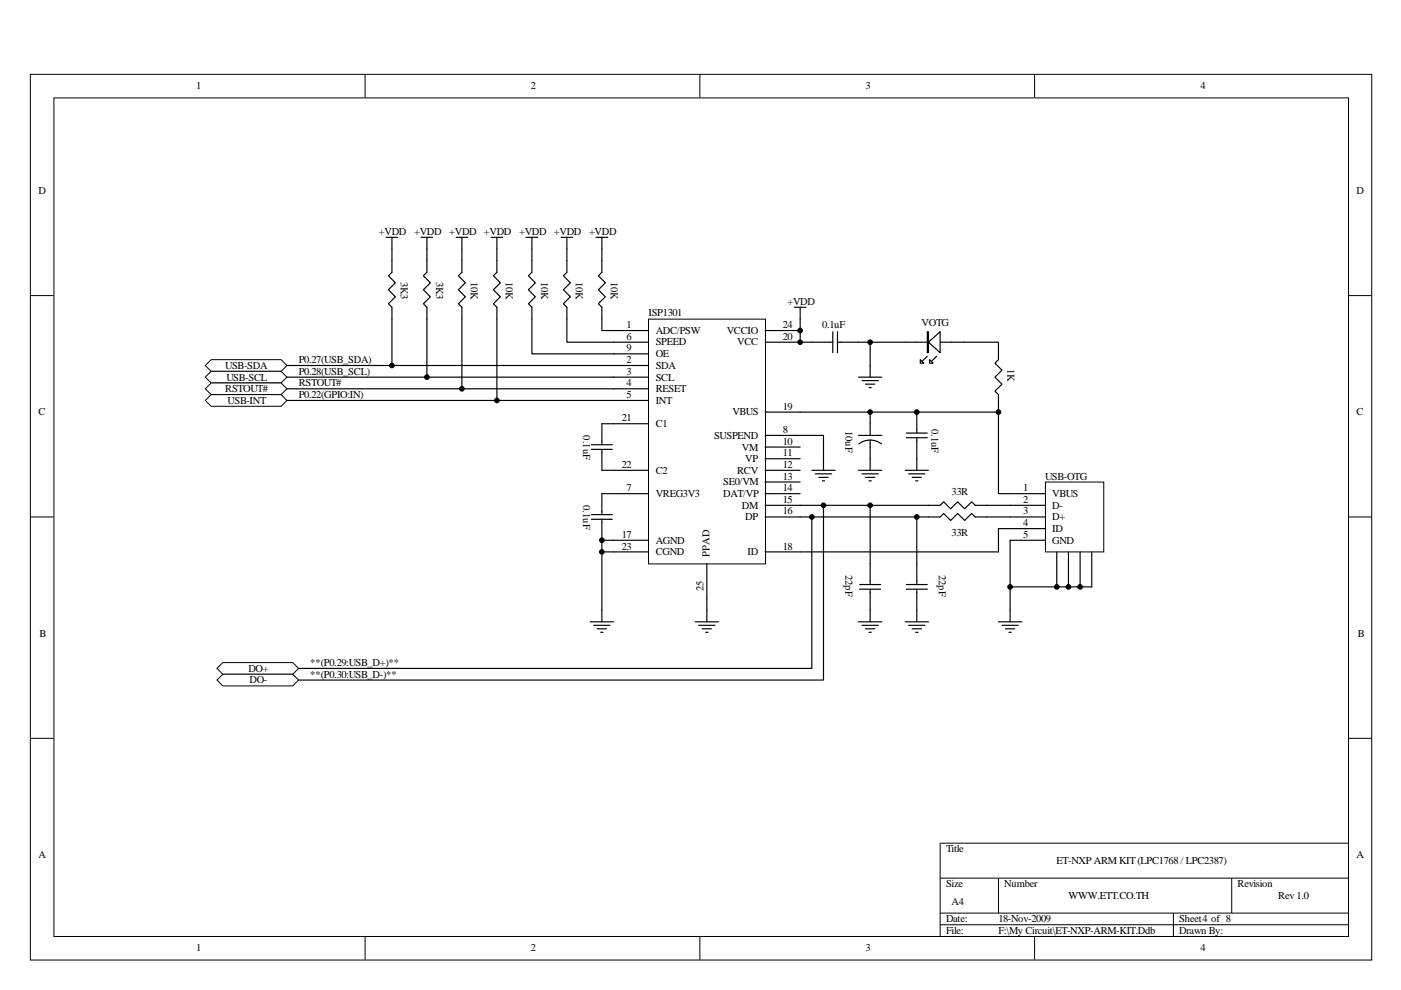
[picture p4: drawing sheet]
<svg xmlns="http://www.w3.org/2000/svg" width="297mm" height="210mm" viewBox="0 0 297 210" stroke-linecap="round" stroke-linejoin="round" font-family="sans-serif">
<g fill="none" stroke="#000" stroke-width=".21">
<path d="M6.4 15.8h284.4v187.8h-284.4zM77.4 15.7v5M148.4 15.7v5M219.4 15.7v5M11.4 20.8h274.5v177.8h-274.5zM6.4 62.7h5M285.9 62.7h4.9M6.4 109.6h5M285.9 109.6h4.9M6.4 156.5h5M285.9 156.5h4.9M285.9 178.8h-86.6v19.7"/>
<path d="M77.4 198.5v5M148.4 198.5v5M199.3 186.2h86.6M199.3 193.6h86.6M199.3 196.1h86.6M211.7 186.2v7.4M219.4 198.5v5M248.8 193.6v4.9M261.1 186.2v7.4"/>
</g>
<path d="M168.4 65.1h2.5M169.7 65.1v7.5M125.4 95.3h4.4M125.4 94.3h4.4M127.6 89.8v4.5M127.6 95.3v4.4" fill="none" stroke="#000" stroke-width=".25"/>
<g fill="#fff" stroke="#000" stroke-width=".21">
<path d="M43.5 77.5l1.3-1.2h14.8l1.2 1.2-1.2 1.2h-14.8z" fill-rule="evenodd"/>
<path d="M43.5 80l1.3-1.3h14.8l1.2 1.3-1.2 1.2h-14.8z" fill-rule="evenodd"/>
<path d="M43.5 82.4l1.3-1.2h14.8l1.2 1.2-1.2 1.3h-14.8z" fill-rule="evenodd"/>
<path d="M43.5 84.9l1.3-1.2h14.8l1.2 1.2-1.2 1.2h-14.8z" fill-rule="evenodd"/>
</g>
<g fill="none" stroke="#000" stroke-width=".25">
<path d="M83.1 55.3v2.4l-.8 .8 1.5 1.5-1.5 1.4 1.5 1.5-1.5 1.5 .8 .7v2.5M90.5 55.3v2.4l-.7 .8 1.5 1.5-1.5 1.4 1.5 1.5-1.5 1.5 .7 .7v2.5M97.9 55.3v2.4l-.7 .8 1.5 1.5-1.5 1.4 1.5 1.5-1.5 1.5 .7 .7v2.5M105.4 55.3v2.4l-.8 .8 1.5 1.5-1.5 1.4 1.5 1.5-1.5 1.5 .8 .7v2.5M112.8 55.3v2.4l-.8 .8 1.5 1.5-1.5 1.4 1.5 1.5-1.5 1.5 .8 .7v2.5M120.2 55.3v2.4l-.8 .8 1.5 1.5-1.5 1.4 1.5 1.5-1.5 1.5 .8 .7v2.5M127.6 55.3v2.4l-.7 .8 1.4 1.5-1.4 1.4 1.4 1.5-1.4 1.5 .7 .7v2.5M191.9 72.6h12.4M196.6 75.5l-1 1M198.6 75.5l-1 1M211.7 73.8v2.5l-.8 .7 1.5 1.5-1.5 1.5 1.5 1.4-1.5 1.5 .8 .8v2.4M182 92.3h5"/>
<path d="M184.5 93.3l1 .1 1.4 .7M184.5 93.3l-1 .1-1.4 .7M184.5 89.8v2.5M184.5 93.3v4M192.2 92.8h4.4M192.2 91.8h4.4M194.4 87.4v4.4M194.4 92.8v4.5M125.4 110.1h4.4M125.4 109.1h4.4M127.6 104.7v4.4M127.6 110.1v4.4"/>
<path d="M169.7 107.1h29.6l.8-.7 1.4 1.5 1.5-1.5 1.5 1.5 1.5-1.5 .7 .7h2.5M169.7 109.6h29.6l.8-.7 1.4 1.5 1.5-1.5 1.5 1.5 1.5-1.5 .7 .7h2.5M184.5 107.1v16.8M194.4 119.5v4.4M211.7 112.1h2.5M214.2 114.5v17.3M125.1 131.8h5M125.9 132.6h3.4M126.6 133.3h2M127.4 134.1h.5M127.6 129.4v2.4M182 131.8h5"/>
<path d="M182.3 124.9h4.4M182.3 123.9h4.4M182.8 132.6h3.4M183.5 133.3h2M184.2 134.1h.5M184.5 124.9v6.9M191.9 131.8h4.9M192.2 124.9h4.4M192.2 123.9h4.4M192.6 132.6h3.5M193.4 133.3h2M194.1 134.1h.5"/>
<path d="M194.4 124.9v6.9M211.7 131.8h4.9M212.4 132.6h3.5M213.2 133.3h2M213.9 134.1h.5"/>
</g>
<g fill="#fff" stroke="#000" stroke-width=".25">
<path d="M196.8 72.6l2.5-2.3v4.5z"/>
<path d="M195.1 76.3l.8 .7h-.8z"/>
<path d="M197.1 76.3l.7 .7h-.7z"/>
<path d="M196.6 70.3h.2v4.5h-.2z" fill-rule="evenodd"/>
</g>
<g fill="none" stroke="#000" stroke-width=".25">
<path d="M81.9 50.3h2.4M83.1 50.3v5M89.3 50.3h2.4M90.5 50.3v5M96.7 50.3h2.5M97.9 50.3v5M104.1 50.3h2.5M105.4 50.3v5M111.5 50.3h2.5M112.8 50.3v5M119 50.3h2.4M120.2 50.3v5"/>
<path d="M126.4 50.3h2.4M127.6 50.3v5M60.8 80h69.3M60.8 77.5h69.3M83.1 67.6v9.9M90.5 67.6v12.4M97.9 67.6v14.8M105.4 67.6v17.3M112.8 67.6v7.4h17.3M120.2 67.6v5h9.9M127.6 67.6v2.5h2.5M169.7 72.6h6.9"/>
<path d="M176.6 70.3v4.5M177.6 72.6h6.9v7.4M177.6 70.3v4.5M182 80h5M184.5 72.6h7.4M204.3 72.6h7.4v1.2M60.8 82.4h69.3M60.8 84.9h69.3M127.6 99.7h2.5M127.6 89.8h2.5M169.7 87.4h42v17.3h2.5M182 99.7h5"/>
<path d="M182.8 80.7h3.4M183.5 81.4h2M184.2 82.2h.5M184.5 87.4v2.4M184.5 97.3v2.4M191.9 99.7h4.9M194.4 97.3v2.4M211.7 86.1v1.3M127.6 117h2.5M130.1 114.5h-2.5v14.9M182.8 100.5h3.4M183.5 101.2h2"/>
<path d="M184.2 102h.5M192.6 100.5h3.5M193.4 101.2h2M194.1 102h.5M194.4 109.6v9.9M209.2 109.6h5M209.2 107.1h5M211.7 112.1v4.9h-42"/>
</g>
<path d="M137.6 67.7h24.7v51.9h-24.7z" fill="#fff"/>
<path d="M137.5 67.7h24.8v51.9h-24.8z" fill="none" stroke="#000" stroke-width=".21"/>
<g fill="none" stroke="#000" stroke-width=".25">
<path d="M130.1 70.1h7.4M130.1 72.6h7.4M130.1 77.5h7.4M130.1 80h7.4M130.1 75h7.4M162.2 70.1h7.5M162.2 72.6h7.5M130.1 99.7h7.4M130.1 89.8h7.4M130.1 82.4h7.4M130.1 84.9h7.4M162.2 92.3h12.4v7.4"/>
<path d="M162.2 99.7h7.5M162.2 87.4h7.5M162.2 94.8h7.5M162.2 97.3h7.5M172.1 99.7h5M127.6 104.7h9.9M130.1 117h7.4M130.1 114.5h7.4M149.9 119.5v12.3M162.2 117h7.5M162.2 109.6h7.5M162.2 107.1h7.5"/>
<path d="M162.2 104.7h7.5M162.2 102.2h7.5M172.9 100.5h3.4M173.6 101.2h2M174.3 102h.5M147.4 131.8h4.9M148.1 132.6h3.5M148.9 133.3h2M149.6 134.1h.5"/>
</g>
<path d="M221.7 102.3h12.3v14.7h-12.3z" fill="#fff"/>
<path d="M221.7 102.2h12.3v14.8h-12.3z" fill="none" stroke="#000" stroke-width=".21"/>
<path d="M214.2 104.7h7.4M214.2 107.1h7.4M214.2 109.6h7.4M214.2 112.1h7.4M214.2 114.5h7.4M224.1 117v7.4M226.5 117v7.4M229 117v7.4M231.5 117v7.4h-17.3" fill="none" stroke="#000" stroke-width=".25"/>
<g fill="#fff" stroke="#000" stroke-width=".21">
<path d="M47.2 140.5h14.9l1.2 1.2-1.2 1.3h-14.9l-1.2-1.3z" fill-rule="evenodd"/>
<path d="M46 144.2l1.2-1.2h14.9l1.2 1.2-1.2 1.2h-14.9z" fill-rule="evenodd"/>
</g>
<path d="M172.1 109.6v32.1h-108.8M174.6 107.1v37.1h-111.3" fill="none" stroke="#000" stroke-width=".25"/>
<g fill="#000" stroke="#000" stroke-width=".21">
<circle cx="83.1" cy="77.5" r=".49"/>
<circle cx="90.5" cy="80" r=".49"/>
<circle cx="169.6" cy="72.6" r=".49"/>
<circle cx="169.6" cy="70.1" r=".49"/>
<circle cx="184.5" cy="72.6" r=".49"/>
<circle cx="97.9" cy="82.4" r=".49"/>
<circle cx="105.3" cy="84.9" r=".49"/>
<circle cx="184.5" cy="87.4" r=".49"/>
<circle cx="194.4" cy="87.4" r=".49"/>
<circle cx="211.7" cy="87.4" r=".49"/>
<circle cx="127.6" cy="114.5" r=".49"/>
<circle cx="127.6" cy="117" r=".49"/>
<circle cx="172.1" cy="109.6" r=".49"/>
<circle cx="174.6" cy="107.1" r=".49"/>
<circle cx="184.5" cy="107.1" r=".49"/>
<circle cx="194.4" cy="109.6" r=".49"/>
<circle cx="214.2" cy="124.4" r=".49"/>
<circle cx="224.1" cy="124.4" r=".49"/>
<circle cx="226.5" cy="124.4" r=".49"/>
<circle cx="229" cy="124.4" r=".49"/>
</g>
<g font-size="2.2">
<text x="41.6" y="18.9">1</text>
<text x="112.5" y="18.9">2</text>
<text x="183.5" y="18.9">3</text>
<text x="254.5" y="18.9">4</text>
<text x="8.1" y="41.2">D</text>
<text x="287.6" y="41.2">D</text>
<text x="80.3" y="49.8">+VDD</text>
<text x="87.8" y="49.8">+VDD</text>
<text x="95.2" y="49.8">+VDD +VDD</text>
<text x="110.1" y="49.8">+VDD +VDD</text>
<text x="124.9" y="49.8">+VDD</text>
<text x="85" y="59.7" transform="rotate(90 85 59.7)">3K3</text>
<text x="92.5" y="59.7" transform="rotate(90 92.5 59.7)">3K3</text>
<text x="99.8" y="59.7" transform="rotate(90 99.8 59.7)">10K</text>
<text x="107.3" y="59.7" transform="rotate(90 107.3 59.7)">10K</text>
<text x="114.7" y="59.7" transform="rotate(90 114.7 59.7)">10K</text>
<text x="122.1" y="59.7" transform="rotate(90 122.1 59.7)">10K</text>
<text x="129.5" y="59.7" transform="rotate(90 129.5 59.7)">10K</text>
<text x="167" y="64.6">+VDD</text>
<text x="132.8" y="69.5">1</text>
<text x="137.5" y="67.1">ISP1301</text>
<text x="139" y="70.8">ADC/PSW</text>
<text x="154.1" y="70.8">VCCIO</text>
<text x="165.9" y="69.5">24</text>
<text x="174.3" y="69.5">0.1uF</text>
<text x="195.4" y="69.1">VOTG</text>
<text x="63.3" y="77">P0.27(USB_SDA)</text>
<text x="132.8" y="77">2</text>
<text x="132.8" y="72.1">6</text>
<text x="132.8" y="74.5">9</text>
<text x="139" y="73.3">SPEED</text>
<text x="139" y="75.7">OE</text>
<text x="156.3" y="73.3">VCC</text>
<text x="165.9" y="72.1">20</text>
<text x="47.8" y="78.2">USB-SDA</text>
<text x="47.8" y="83.2">RSTOUT#</text>
<text x="48" y="80.7">USB-SCL</text>
<text x="63.3" y="79.4">P0.28(USB_SCL)</text>
<text x="63.3" y="81.9">RSTOUT#</text>
<text x="132.8" y="79.4">3</text>
<text x="132.8" y="81.9">4</text>
<text x="139" y="78.2">SDA</text>
<text x="139" y="80.7">SCL</text>
<text x="139" y="83.2">RESET</text>
<text x="213.6" y="78.2" transform="rotate(90 213.6 78.2)">1K</text>
<text x="8.1" y="88.1">C</text>
<text x="48.3" y="85.6">USB-INT</text>
<text x="63.3" y="84.4">P0.22(GPIO:IN)</text>
<text x="131.8" y="89.3">21</text>
<text x="132.8" y="84.4">5</text>
<text x="139" y="85.6">INT</text>
<text x="155.3" y="88.1">VBUS</text>
<text x="165.9" y="86.9">19</text>
<text x="287.6" y="88.1">C</text>
<text x="123.6" y="92.3" transform="rotate(90 123.6 92.3)">0.1uF</text>
<text x="139" y="90.5">C1</text>
<text x="151.4" y="93.1">SUSPEND</text>
<text x="157.3" y="95.5">VM</text>
<text x="165.9" y="91.8">8</text>
<text x="165.9" y="94.2">10</text>
<text x="179.2" y="91.4" transform="rotate(90 179.2 91.4)">10uF</text>
<text x="197.5" y="90.9" transform="rotate(90 197.5 90.9)">0.1uF</text>
<text x="131.8" y="99.2">22</text>
<text x="139" y="100.4">C2</text>
<text x="156.3" y="100.4">RCV</text>
<text x="158" y="98">VP</text>
<text x="165.9" y="96.7">11</text>
<text x="165.9" y="99.2">12</text>
<text x="165.9" y="101.7">13</text>
<text x="221.6" y="101.7">USB-OTG</text>
<text x="123.6" y="107.1" transform="rotate(90 123.6 107.1)">0.1uF</text>
<text x="132.8" y="104.2">7</text>
<text x="139" y="105.4">VREG3V3</text>
<text x="153.3" y="102.9">SE0/VM</text>
<text x="153.3" y="105.4">DAT/VP</text>
<text x="157.3" y="107.9">DM</text>
<text x="165.9" y="106.6">15</text>
<text x="165.9" y="104.2">14</text>
<text x="201.8" y="104.9">33R</text>
<text x="216.9" y="104.2">1</text>
<text x="216.9" y="106.6">2</text>
<text x="223.1" y="105.4">VBUS</text>
<text x="223.1" y="107.9">D-</text>
<text x="158" y="110.3">DP</text>
<text x="165.9" y="109.1">16</text>
<text x="201.8" y="113.6">33R</text>
<text x="216.9" y="109.1">3</text>
<text x="216.9" y="111.5">4</text>
<text x="223.1" y="110.3">D+</text>
<text x="223.1" y="112.8">ID</text>
<text x="131.8" y="116.5">23</text>
<text x="131.8" y="114.1">17</text>
<text x="139" y="117.7">CGND</text>
<text x="139" y="115.2">AGND</text>
<text x="150.5" y="118" transform="rotate(-90 150.5 118)">PPAD</text>
<text x="158.5" y="117.7">ID</text>
<text x="165.9" y="116.5">18</text>
<text x="216.9" y="114.1">5</text>
<text x="223.1" y="115.2">GND</text>
<text x="149.2" y="125.4" transform="rotate(-90 149.2 125.4)">25</text>
<text x="179.2" y="121.9" transform="rotate(90 179.2 121.9)">22pF</text>
<text x="199.1" y="121.9" transform="rotate(90 199.1 121.9)">22pF</text>
<text x="8.4" y="135.1">B</text>
<text x="287.9" y="135.1">B</text>
<text x="52.7" y="142.4">DO+</text>
<text x="65.8" y="141.2">**(P0.29:USB_D+)**</text>
<text x="65.8" y="143.7">**(P0.30:USB_D-)**</text>
<text x="52.9" y="144.9">DO-</text>
<text x="8.1" y="182">A</text>
<text x="200.6" y="180.7">Title</text>
<text x="224" y="183.2">ET-NXP ARM KIT (LPC1768 / LPC2387)</text>
<text x="287.6" y="182">A</text>
<text x="200.6" y="188.1">Size</text>
<text x="201.8" y="191.9">A4</text>
<text x="212.9" y="188.1">Number</text>
<text x="226.6" y="190.6">WWW.ETT.CO.TH</text>
<text x="262.4" y="188.1">Revision</text>
<text x="271" y="190.6">Rev 1.0</text>
<text x="200.6" y="195.5">Date:</text>
<text x="211.7" y="195.5">18-Nov-2009</text>
<text x="250" y="195.5">Sheet4 of 8</text>
<text x="41.6" y="201.7">1</text>
<text x="112.5" y="201.7">2</text>
<text x="183.5" y="201.7">3</text>
<text x="200.6" y="198">File:</text>
<text x="211.7" y="198">F:\My Circuit\ET-NXP-ARM-KIT.Ddb</text>
<text x="250" y="198">Drawn By:</text>
<text x="254.5" y="201.7">4</text>
</g>
</svg>
